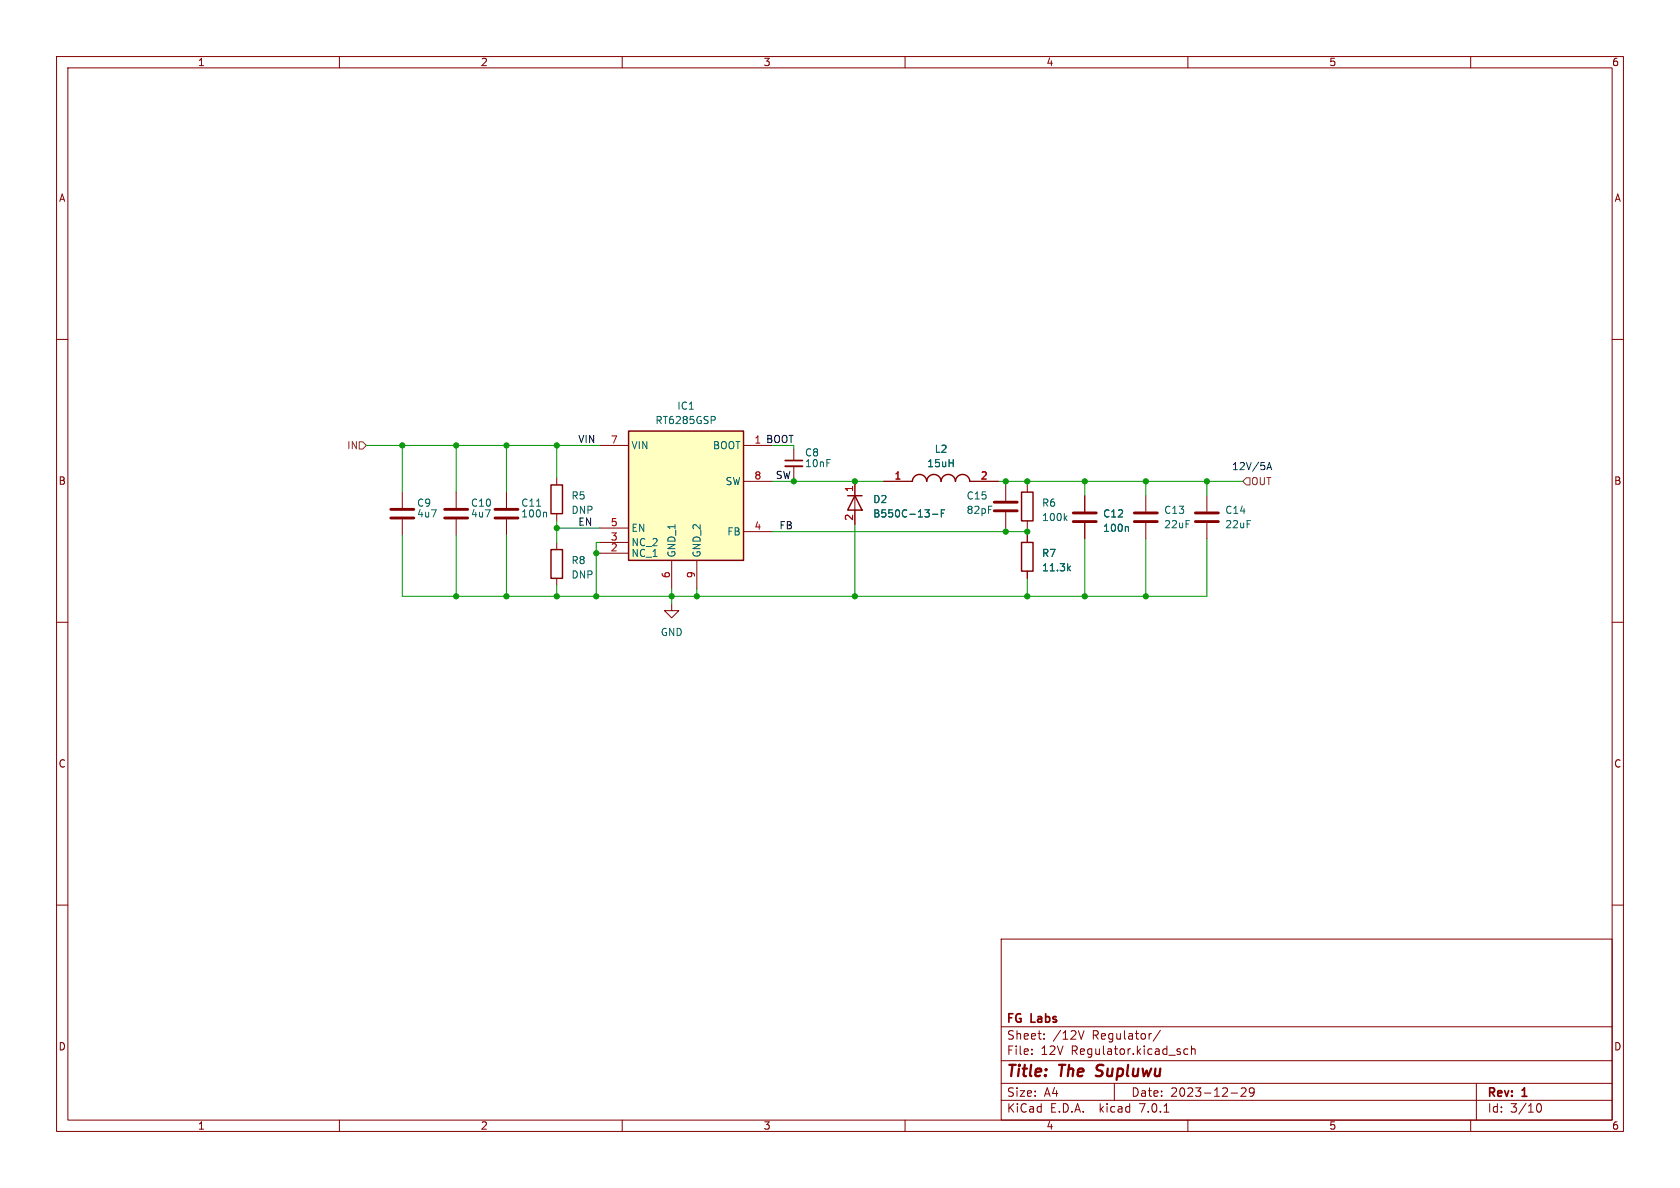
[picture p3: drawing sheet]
<svg xmlns="http://www.w3.org/2000/svg" width="297mm" height="210mm" viewBox="0 0 297 210" stroke-linecap="round" stroke-linejoin="round" font-family="sans-serif">
<g fill="none" stroke="#840000" stroke-width=".18">
<path d="M10 10h277v190h-277zM12 12h273v186h-273zM60 10v2M110 10v2M160 10v2M210 10v2M260 10v2M10 60h2M285 60h2M106 78.7h5.1M131.4 78.7h5.1M140.3 79.4v2"/>
<path d="M71.1 87v2.8M71.1 91.8v2.8M80.6 87v2.8M80.6 91.8v2.8M89.5 87v2.8M89.5 91.8v2.8M98.4 84.5v1.2M98.4 90.8v1.3M98.4 95.9v1.3M106 97.8h5.1M106 95.9h5.1M106 93.3h5.1"/>
<path d="M118.7 99.1v5M123.2 99.1v5M131.4 94h5.1M131.4 85.1h5.1M140.3 82.4v2.1M151.1 85.1v7.6M156.2 85.1h5.1M171.4 85.1h5.1M177.8 85.7v2.8M177.8 90.6v2.7M181.6 85.7v1.3M181.6 92.1v1.2"/>
<path d="M181.6 94.6v1.3M191.8 87.6v2.8M191.8 92.5v2.8M202.6 87.6v2.8M202.6 92.5v2.8M213.4 87.6v2.8M213.4 92.5v2.8M10 110h2M98.4 102.2v1.3M118.7 106.7v1.3h1.3l-1.3 1.2-1.2-1.2h1.2M181.6 101v1.2M285 110h2"/>
<path d="M10 160h2M285 160h2M177 166h108v32h-108zM60 198v2M110 198v2M160 198v2M177 194.5h108M177 191.5h108M177 187.5h108M177 181.5h108M182.4 186.3v.1M182.4 185.5v.1"/>
<path d="M184.6 183.6v.1M184.6 182.8v.1M190.6 182.2l.5 1.5 .5-1.5M197 191.5v3M203.4 182.7h.2M205.1 182.1l-1.2 2M205.8 196.6h.8M210 198v2M210 185.5l-.4-.1-.3 .3v.4l.1 .2h.6M210.6 185.5l.3-.1 .3 .1 .1 .9M210.6 184.9v1.5M217.6 193.2h1.2"/>
<path d="M219.4 192.4l.6-.1 .2 .1 .1 .3-.9 1.1h.9M221.7 192.9l-.3 .3h-.4l-.1-.3 .1-.5 .4-.1 .2 .1a.99 .99 0 0 1-.3 1.4h-.3M260 198v2M261 191.5v6.5M271.7 195.4l.3-.3a.81 .81 0 0 1 .6 .6 .81 .81 0 0 1-.3 .8l-.3 .1-.3-.3"/>
</g>
<path d="M193.7 190.1l.3 .1" fill="none" stroke="#840000" stroke-width=".4"/>
<path d="M111.1 76.2h20.3v22.9h-20.3z" fill="#ffffc2" stroke="#ffffc2" stroke-width=".18"/>
<path d="M111.1 76.2h20.3v22.9h-20.3zM97.4 97.2h2v5h-2zM97.4 85.7h2v5.1h-2zM149.9 87.6h2.5M151.1 87.6l1.3 2.6h-2.5zM161.3 85.1a1.27 1.27 0 0 1 1.3-1.2 1.27 1.27 0 0 1 1.2 1.2 1.27 1.27 0 0 1 1.3-1.2 1.27 1.27 0 0 1 1.3 1.2 1.27 1.27 0 0 1 1.2-1.2 1.27 1.27 0 0 1 1.3 1.2 1.27 1.27 0 0 1 1.3-1.2 1.27 1.27 0 0 1 1.2 1.2M180.6 87h2v5.1h-2zM180.6 95.9h2v5.1h-2z" fill="none" stroke="#840000" stroke-width=".25"/>
<path d="M126.3 73.7l.2 .2-.2 .3M96.4 90.5l.2 .2v.7M164.8 90.9h1M166.4 90.7h.4M167 90.1h-.6v1.3M188.3 91.5l.3 .5M188.6 91.2l-.4 .5M199.3 93.1l.2 .2v.6M188.9 100.4l.3 .5M189.2 100.1l-.4 .5" fill="none" stroke="#006464" stroke-width=".18"/>
<g fill="none" stroke="#840000" stroke-width=".51">
<path d="M69.1 91.6h4.1M69.1 90h4.1M78.6 91.6h4.1M78.6 90h4.1M87.5 91.6h4.1M87.5 90h4.1M175.8 90.3h4M175.8 88.8h4M189.7 92.2h4.1M189.7 90.7h4.1M200.5 92.2h4.1M200.5 90.7h4.1"/>
<path d="M211.3 92.2h4.1M211.3 90.7h4.1"/>
</g>
<path d="M138.8 82.4h3.1" fill="none" stroke="#840000" stroke-width=".33"/>
<path d="M138.8 81.4h3.1" fill="none" stroke="#840000" stroke-width=".3"/>
<path d="M63.5 78.1h.6l.7 .6-.7 .7h-.6zM220.3 84.5h.7v1.2h-.7l-.6-.6z" fill="none" stroke="#725600" stroke-width=".18"/>
<path d="M224 83l.4-1.2 .4 1.2M224.1 82.7h.6" fill="none" stroke="#0000c2" stroke-width=".18"/>
<g fill="none" stroke="#009600" stroke-width=".18">
<path d="M64.8 78.7h41.2M71.1 78.7v8.3M80.6 78.7v8.3M89.5 78.7v8.3M98.4 78.7v5.8M136.5 78.7h3.8v.7M71.1 94.6v10.8h142.3v-10.1M80.6 94.6v10.8M89.5 94.6v10.8M98.4 92.1v3.8M98.4 93.3h7.6M105.4 97.8h.6"/>
<path d="M106 95.9h-.6v9.5M136.5 85.1h19.7M136.5 94h45.1M151.1 92.7v12.7M176.5 85.1h43.2M177.8 85.1v.6M177.8 93.3v.7M181.6 85.1v.6M181.6 93.3v1.3M191.8 85.1v2.5M191.8 95.3v10.1M202.6 85.1v2.5"/>
<path d="M202.6 95.3v10.1M213.4 85.1v2.5M98.4 103.5v1.9M118.7 104.1v2.6M123.2 104.1v1.3M181.6 102.2v3.2"/>
</g>
<g fill="#009600" stroke="#009600" stroke-width=".18">
<circle cx="105.4" cy="105.4" r=".46"/>
<circle cx="140.3" cy="85.1" r=".46"/>
<circle cx="118.7" cy="105.4" r=".46"/>
<circle cx="123.2" cy="105.4" r=".46"/>
<circle cx="98.4" cy="105.4" r=".46"/>
<circle cx="105.4" cy="97.8" r=".46"/>
<circle cx="177.8" cy="94" r=".46"/>
<circle cx="151.1" cy="105.4" r=".46"/>
<circle cx="181.6" cy="85.1" r=".46"/>
<circle cx="177.8" cy="85.1" r=".46"/>
<circle cx="151.1" cy="85.1" r=".46"/>
<circle cx="89.5" cy="78.7" r=".46"/>
<circle cx="98.4" cy="93.3" r=".46"/>
<circle cx="89.5" cy="105.4" r=".46"/>
<circle cx="80.6" cy="105.4" r=".46"/>
<circle cx="80.6" cy="78.7" r=".46"/>
<circle cx="71.1" cy="78.7" r=".46"/>
<circle cx="98.4" cy="78.7" r=".46"/>
<circle cx="191.8" cy="105.4" r=".46"/>
<circle cx="181.6" cy="105.4" r=".46"/>
<circle cx="181.6" cy="94" r=".46"/>
<circle cx="202.6" cy="105.4" r=".46"/>
<circle cx="213.4" cy="85.1" r=".46"/>
<circle cx="202.6" cy="85.1" r=".46"/>
<circle cx="191.8" cy="85.1" r=".46"/>
</g>
<g font-size="2.8" fill="#840000">
<text x="178" y="190.8">Title:</text>
<text x="187.4" y="190.8">The</text>
<text x="194.5" y="190.8">Supluwu</text>
</g>
<g font-size="2.1" fill="#840000">
<text x="178" y="183.9">Sheet:</text>
<text x="178" y="181.1">FG</text>
<text x="182.4" y="181.1">Labs</text>
<text x="186.2" y="183.9">/12V</text>
<text x="193.1" y="183.9">Regulator/</text>
<text x="178" y="186.6">File:</text>
<text x="184" y="186.6">12V</text>
<text x="189.4" y="186.6">Regulator.kicad_sch</text>
<text x="178" y="196.8">KiCad</text>
<text x="178" y="194">Size:</text>
<text x="184.6" y="194">A4</text>
<text x="185.7" y="196.8">E.D.A.</text>
<text x="194.4" y="196.8">kicad</text>
<text x="200" y="194">Date:</text>
<text x="201.5" y="196.8">7.0.1</text>
<text x="206.9" y="194">2023-12-29</text>
<text x="263" y="194.2">Rev:</text>
<text x="263" y="196.8">Id:</text>
<text x="267" y="196.8">3/10</text>
<text x="269.2" y="194.2">1</text>
</g>
<g font-size="1.8" fill="#840000">
<text x="35" y="11.8">1</text>
<text x="85" y="11.8">2</text>
<text x="135" y="11.8">3</text>
<text x="185" y="11.8">4</text>
<text x="235" y="11.8">5</text>
<text x="285" y="11.8">6</text>
<text x="10.4" y="35.8">A</text>
<text x="285.4" y="35.8">A</text>
<text x="10.3" y="85.8">B</text>
<text x="285.3" y="85.8">B</text>
<text x="10.3" y="135.8">C</text>
<text x="285.3" y="135.8">C</text>
<text x="10.3" y="185.8">D</text>
<text x="285.3" y="185.8">D</text>
<text x="35" y="199.8">1</text>
<text x="85" y="199.8">2</text>
<text x="135" y="199.8">3</text>
<text x="185" y="199.8">4</text>
<text x="235" y="199.8">5</text>
<text x="285" y="199.8">6</text>
</g>
<g font-size="1.8" fill="#006464">
<text x="115.8" y="75.1">RT6285GSP</text>
<text x="119.7" y="72.6">IC1</text>
<text x="111.6" y="79.6">VIN</text>
<text x="125.9" y="79.6">BOOT</text>
<text x="142.2" y="80.8">C8</text>
<text x="142.2" y="82.7">10nF</text>
<text x="163.9" y="82.7">15uH</text>
<text x="165.2" y="80.2">L2</text>
<text x="73.7" y="89.7">C9</text>
<text x="83.2" y="89.7">C10</text>
<text x="92.1" y="89.7">C11</text>
<text x="101" y="88.5">R5</text>
<text x="128.1" y="85.9">SW</text>
<text x="154.3" y="89.1">D2</text>
<text x="170.8" y="88.5">C15</text>
<text x="184.2" y="89.7">R6</text>
<text x="73.7" y="91.6">4u7</text>
<text x="83.2" y="91.6">4u7</text>
<text x="92.1" y="91.6">100n</text>
<text x="101" y="91">DNP</text>
<text x="111.6" y="94.2">EN</text>
<text x="128.5" y="94.8">FB</text>
<text x="154.3" y="91.6">B550C-13-F</text>
<text x="170.8" y="91">82pF</text>
<text x="184.2" y="92.3">100k</text>
<text x="195" y="91.6">C12</text>
<text x="195" y="94.2">100n</text>
<text x="205.7" y="91">C13</text>
<text x="205.7" y="93.5">22uF</text>
<text x="216.5" y="91">C14</text>
<text x="216.5" y="93.5">22uF</text>
<text x="101" y="99.9">R8</text>
<text x="111.6" y="98.6">NC_1</text>
<text x="111.6" y="96.7">NC_2</text>
<text x="119.6" y="98.6" transform="rotate(-90 119.6 98.6)">GND_1</text>
<text x="124" y="98.6" transform="rotate(-90 124 98.6)">GND_2</text>
<text x="184.2" y="98.6">R7</text>
<text x="184.2" y="101.2">11.3k</text>
<text x="101" y="102.4">DNP</text>
<text x="116.7" y="112.6">GND</text>
</g>
<g font-size="1.8" fill="#725600">
<text x="61.2" y="79.6">IN</text>
<text x="221.2" y="85.9">OUT</text>
</g>
<g font-size="1.8" fill="#0f0f0f">
<text x="102.2" y="78.4">VIN</text>
<text x="133.3" y="78.5">1 BOOT</text>
<text x="102.2" y="93">EN</text>
<text x="137.8" y="93.6">FB</text>
</g>
<g font-size="1.8" fill="#a90000">
<text x="107.9" y="78.5">7</text>
<text x="133.3" y="84.8">8</text>
<text x="150.9" y="87" transform="rotate(-90 150.9 87)">1</text>
<text x="158.1" y="84.8">1</text>
<text x="173.3" y="84.8">2</text>
<text x="107.9" y="95.6">3</text>
<text x="107.9" y="93.1">5</text>
<text x="133.3" y="93.7">4</text>
<text x="150.9" y="92.1" transform="rotate(-90 150.9 92.1)">2</text>
<text x="107.9" y="97.5">2</text>
<text x="118.5" y="102.3" transform="rotate(-90 118.5 102.3)">6</text>
<text x="122.9" y="102.3" transform="rotate(-90 122.9 102.3)">9</text>
</g>
<text font-size="1.8" fill="#0000c2" x="217.8" y="83.2">12V/5A</text>
<text font-size="1.8" fill="#009600" x="137.2" y="84.7">SW</text>
</svg>
